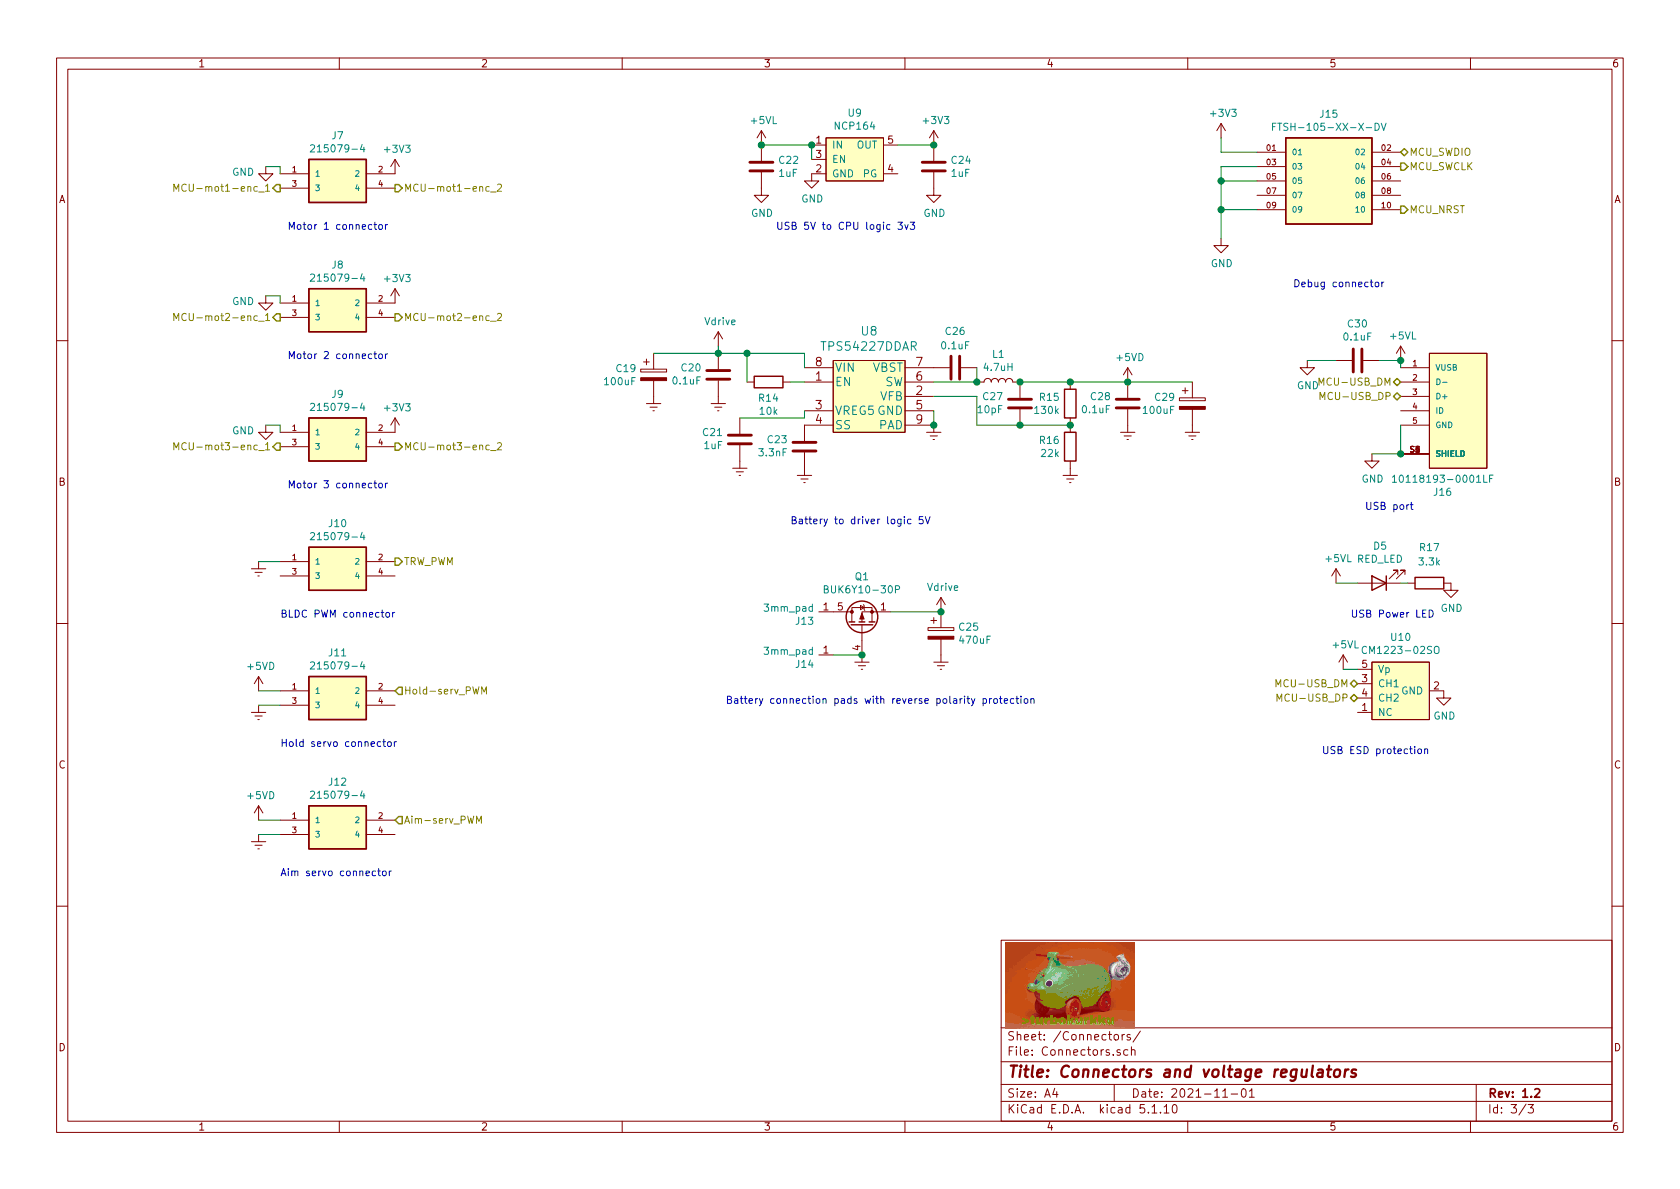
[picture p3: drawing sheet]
EESchema Schematic File Version 4
EELAYER 30 0
EELAYER END
$Descr A4 11693 8268
encoding utf-8
Sheet 3 3
Title "Connectors and voltage regulators"
Date "2021-11-01"
Rev "1.2"
Comp ""
Comment1 ""
Comment2 ""
Comment3 ""
Comment4 ""
$EndDescr
$Comp
L FTSH-105-XX-X-DV:FTSH-105-XX-X-DV J?
U 1 1
P 9250 1250
AR Path="/613FDA12/617B8592" Ref="J?"  Part="1" 
AR Path="/617B7795/617B8592" Ref="J15"  Part="1" 
F 0 "J15" H 9250 1717 50  0000 C CNN
F 1 "FTSH-105-XX-X-DV" H 9250 1626 50  0000 C CNN
F 2 "Electronics:SAMTEC_FTSH-105-XX-X-DV" H 9250 1250 50  0001 L BNN
F 3 "" H 9250 1250 50  0001 L BNN
F 4 "H" H 9250 1250 50  0001 L BNN "PARTREV"
F 5 "Manufacturer Recommendation" H 9250 1250 50  0001 L BNN "STANDARD"
F 6 "Samtec" H 9250 1250 50  0001 L BNN "MANUFACTURER"
	1    9250 1250
	1    0    0    -1  
$EndComp
Wire Wire Line
	8500 1150 8500 1250
Wire Wire Line
	8500 1150 8750 1150
Wire Wire Line
	8750 1450 8500 1450
Connection ~ 8500 1450
Wire Wire Line
	8500 1450 8500 1650
Wire Wire Line
	8750 1250 8500 1250
Connection ~ 8500 1250
Wire Wire Line
	8500 1250 8500 1450
Wire Wire Line
	8750 1050 8500 1050
Wire Wire Line
	8500 1050 8500 950 
$Comp
L power:+3V3 #PWR?
U 1 1
P 8500 950
AR Path="/613FDA12/617B85A5" Ref="#PWR?"  Part="1" 
AR Path="/617B7795/617B85A5" Ref="#PWR0159"  Part="1" 
F 0 "#PWR0159" H 8500 800 50  0001 C CNN
F 1 "+3V3" H 8515 1123 50  0000 C CNN
F 2 "" H 8500 950 50  0001 C CNN
F 3 "" H 8500 950 50  0001 C CNN
	1    8500 950 
	1    0    0    -1  
$EndComp
$Comp
L power:GND #PWR?
U 1 1
P 8500 1650
AR Path="/613FDA12/617B85AB" Ref="#PWR?"  Part="1" 
AR Path="/617B7795/617B85AB" Ref="#PWR0160"  Part="1" 
F 0 "#PWR0160" H 8500 1400 50  0001 C CNN
F 1 "GND" H 8505 1477 50  0000 C CNN
F 2 "" H 8500 1650 50  0001 C CNN
F 3 "" H 8500 1650 50  0001 C CNN
	1    8500 1650
	1    0    0    -1  
$EndComp
NoConn ~ 0    -250
Text Notes 9000 2000 0    50   ~ 0
Debug connector
$Comp
L 215079-4:215079-4 J10
U 1 1
P 2350 3900
F 0 "J10" H 2350 4167 50  0000 C CNN
F 1 "215079-4" H 2350 4076 50  0000 C CNN
F 2 "Electronics:TE_215079-4" H 2350 3900 50  0001 L BNN
F 3 "" H 2350 3900 50  0001 L BNN
F 4 "Compliant" H 2350 3900 50  0001 L BNN "EU_RoHS_Compliance"
F 5 "215079-4" H 2350 3900 50  0001 L BNN "Comment"
	1    2350 3900
	1    0    0    -1  
$EndComp
$Comp
L 215079-4:215079-4 J8
U 1 1
P 2350 2100
F 0 "J8" H 2350 2367 50  0000 C CNN
F 1 "215079-4" H 2350 2276 50  0000 C CNN
F 2 "Electronics:TE_215079-4" H 2350 2100 50  0001 L BNN
F 3 "" H 2350 2100 50  0001 L BNN
F 4 "Compliant" H 2350 2100 50  0001 L BNN "EU_RoHS_Compliance"
F 5 "215079-4" H 2350 2100 50  0001 L BNN "Comment"
	1    2350 2100
	1    0    0    -1  
$EndComp
Text Notes 1950 4300 0    50   ~ 0
BLDC PWM connector
Text HLabel 2750 3900 2    50   Output ~ 0
TRW_PWM
Wire Wire Line
	1800 3900 1950 3900
$Comp
L power:Earth #PWR0150
U 1 1
P 1800 3900
F 0 "#PWR0150" H 1800 3650 50  0001 C CNN
F 1 "Earth" H 1800 3750 50  0001 C CNN
F 2 "" H 1800 3900 50  0001 C CNN
F 3 "~" H 1800 3900 50  0001 C CNN
	1    1800 3900
	1    0    0    -1  
$EndComp
Text HLabel 1950 2200 0    50   Output ~ 0
MCU-mot2-enc_1
Text HLabel 2750 2200 2    50   Output ~ 0
MCU-mot2-enc_2
$Comp
L power:+3V3 #PWR0151
U 1 1
P 2750 2100
F 0 "#PWR0151" H 2750 1950 50  0001 C CNN
F 1 "+3V3" H 2765 2273 50  0000 C CNN
F 2 "" H 2750 2100 50  0001 C CNN
F 3 "" H 2750 2100 50  0001 C CNN
	1    2750 2100
	1    0    0    -1  
$EndComp
$Comp
L 215079-4:215079-4 J7
U 1 1
P 2350 1200
F 0 "J7" H 2350 1467 50  0000 C CNN
F 1 "215079-4" H 2350 1376 50  0000 C CNN
F 2 "Electronics:TE_215079-4" H 2350 1200 50  0001 L BNN
F 3 "" H 2350 1200 50  0001 L BNN
F 4 "Compliant" H 2350 1200 50  0001 L BNN "EU_RoHS_Compliance"
F 5 "215079-4" H 2350 1200 50  0001 L BNN "Comment"
	1    2350 1200
	1    0    0    -1  
$EndComp
Text Notes 2000 1600 0    50   ~ 0
Motor 1 connector
Text HLabel 1950 1300 0    50   Output ~ 0
MCU-mot1-enc_1
Text HLabel 2750 1300 2    50   Output ~ 0
MCU-mot1-enc_2
$Comp
L power:GND #PWR0152
U 1 1
P 1850 1150
F 0 "#PWR0152" H 1850 900 50  0001 C CNN
F 1 "GND" H 1772 1113 50  0000 R CNN
F 2 "" H 1850 1150 50  0001 C CNN
F 3 "" H 1850 1150 50  0001 C CNN
	1    1850 1150
	1    0    0    -1  
$EndComp
$Comp
L power:+3V3 #PWR0153
U 1 1
P 2750 1200
F 0 "#PWR0153" H 2750 1050 50  0001 C CNN
F 1 "+3V3" H 2765 1373 50  0000 C CNN
F 2 "" H 2750 1200 50  0001 C CNN
F 3 "" H 2750 1200 50  0001 C CNN
	1    2750 1200
	1    0    0    -1  
$EndComp
$Comp
L 215079-4:215079-4 J9
U 1 1
P 2350 3000
F 0 "J9" H 2350 3267 50  0000 C CNN
F 1 "215079-4" H 2350 3176 50  0000 C CNN
F 2 "Electronics:TE_215079-4" H 2350 3000 50  0001 L BNN
F 3 "" H 2350 3000 50  0001 L BNN
F 4 "Compliant" H 2350 3000 50  0001 L BNN "EU_RoHS_Compliance"
F 5 "215079-4" H 2350 3000 50  0001 L BNN "Comment"
	1    2350 3000
	1    0    0    -1  
$EndComp
Text Notes 2000 3400 0    50   ~ 0
Motor 3 connector
Text HLabel 1950 3100 0    50   Output ~ 0
MCU-mot3-enc_1
Text HLabel 2750 3100 2    50   Output ~ 0
MCU-mot3-enc_2
$Comp
L power:GND #PWR0154
U 1 1
P 1850 2950
F 0 "#PWR0154" H 1850 2700 50  0001 C CNN
F 1 "GND" H 1772 2913 50  0000 R CNN
F 2 "" H 1850 2950 50  0001 C CNN
F 3 "" H 1850 2950 50  0001 C CNN
	1    1850 2950
	1    0    0    -1  
$EndComp
$Comp
L power:+3V3 #PWR0155
U 1 1
P 2750 3000
F 0 "#PWR0155" H 2750 2850 50  0001 C CNN
F 1 "+3V3" H 2765 3173 50  0000 C CNN
F 2 "" H 2750 3000 50  0001 C CNN
F 3 "" H 2750 3000 50  0001 C CNN
	1    2750 3000
	1    0    0    -1  
$EndComp
Text Notes 2000 2500 0    50   ~ 0
Motor 2 connector
Text HLabel 9750 1050 2    50   BiDi ~ 0
MCU_SWDIO
Text HLabel 9750 1150 2    50   Output ~ 0
MCU_SWCLK
Text HLabel 9750 1450 2    50   Output ~ 0
MCU_NRST
$Comp
L power:GND #PWR?
U 1 1
P 9550 3150
AR Path="/615F51F3/61AA5737" Ref="#PWR?"  Part="1" 
AR Path="/617B7795/61AA5737" Ref="#PWR0156"  Part="1" 
F 0 "#PWR0156" H 9550 2900 50  0001 C CNN
F 1 "GND" H 9555 2977 50  0000 C CNN
F 2 "" H 9550 3150 50  0001 C CNN
F 3 "" H 9550 3150 50  0001 C CNN
	1    9550 3150
	1    0    0    -1  
$EndComp
$Comp
L power:+5VL #PWR?
U 1 1
P 9750 2500
AR Path="/615F51F3/61AA573D" Ref="#PWR?"  Part="1" 
AR Path="/617B7795/61AA573D" Ref="#PWR0157"  Part="1" 
F 0 "#PWR0157" H 9750 2350 50  0001 C CNN
F 1 "+5VL" H 9765 2673 50  0000 C CNN
F 2 "" H 9750 2500 50  0001 C CNN
F 3 "" H 9750 2500 50  0001 C CNN
	1    9750 2500
	1    0    0    -1  
$EndComp
$Comp
L 10118193-0001LF:10118193-0001LF J?
U 1 1
P 10150 2850
AR Path="/615F51F3/61AA5749" Ref="J?"  Part="1" 
AR Path="/617B7795/61AA5749" Ref="J16"  Part="1" 
F 0 "J16" H 10042 2285 50  0000 C CNN
F 1 "10118193-0001LF" H 10042 2376 50  0000 C CNN
F 2 "Electronics:FCI_10118193-0001LF" H 10150 2850 50  0001 L BNN
F 3 "" H 10150 2850 50  0001 L BNN
F 4 "Single Port 5 Contact Shielded SMT MICRO USB B-Type Receptacle" H 10150 2850 50  0001 L BNN "DESCRIPTION"
F 5 "10118193-0001LF" H 10150 2850 50  0001 L BNN "MP"
F 6 "Amphenol FCI" H 10150 2850 50  0001 L BNN "MF"
F 7 "None" H 10150 2850 50  0001 L BNN "PRICE"
F 8 "Unavailable" H 10150 2850 50  0001 L BNN "AVAILABILITY"
F 9 "None" H 10150 2850 50  0001 L BNN "PACKAGE"
	1    10150 2850
	1    0    0    -1  
$EndComp
Wire Wire Line
	9550 3150 9750 3150
Wire Wire Line
	9750 2950 9750 3150
Connection ~ 9750 3150
$Comp
L Electronics:3mm_pad J?
U 1 1
P 5800 4450
AR Path="/615F51F3/61AA5752" Ref="J?"  Part="1" 
AR Path="/617B7795/61AA5752" Ref="J14"  Part="1" 
F 0 "J14" H 5929 4618 50  0000 L CNN
F 1 "3mm_pad" H 5929 4527 50  0000 L CNN
F 2 "Electronics:3mm_pad" H 6100 4500 50  0001 C CNN
F 3 "" H 6100 4500 50  0001 C CNN
	1    5800 4450
	-1   0    0    1   
$EndComp
$Comp
L Electronics:3mm_pad J?
U 1 1
P 5800 4150
AR Path="/615F51F3/61AA5758" Ref="J?"  Part="1" 
AR Path="/617B7795/61AA5758" Ref="J13"  Part="1" 
F 0 "J13" H 5929 4318 50  0000 L CNN
F 1 "3mm_pad" H 5929 4227 50  0000 L CNN
F 2 "Electronics:3mm_pad" H 6100 4200 50  0001 C CNN
F 3 "" H 6100 4200 50  0001 C CNN
	1    5800 4150
	-1   0    0    1   
$EndComp
$Comp
L power:Vdrive #PWR?
U 1 1
P 6550 4250
AR Path="/615F51F3/61AA5764" Ref="#PWR?"  Part="1" 
AR Path="/617B7795/61AA5764" Ref="#PWR0158"  Part="1" 
F 0 "#PWR0158" H 6350 4100 50  0001 C CNN
F 1 "Vdrive" H 6565 4423 50  0000 C CNN
F 2 "" H 6550 4250 50  0001 C CNN
F 3 "" H 6550 4250 50  0001 C CNN
	1    6550 4250
	1    0    0    -1  
$EndComp
Text Notes 5050 4900 0    50   ~ 0
Battery connection pads with reverse polarity protection
Text Notes 9500 3550 0    50   ~ 0
USB port
$Comp
L power:Earth #PWR?
U 1 1
P 6000 4550
AR Path="/615F51F3/61AA576C" Ref="#PWR?"  Part="1" 
AR Path="/617B7795/61AA576C" Ref="#PWR0161"  Part="1" 
F 0 "#PWR0161" H 6000 4300 50  0001 C CNN
F 1 "Earth" H 6000 4400 50  0001 C CNN
F 2 "" H 6000 4550 50  0001 C CNN
F 3 "~" H 6000 4550 50  0001 C CNN
	1    6000 4550
	1    0    0    -1  
$EndComp
$Comp
L power:GND #PWR?
U 1 1
P 6500 1300
AR Path="/615F51F3/61AB1FD7" Ref="#PWR?"  Part="1" 
AR Path="/617B7795/61AB1FD7" Ref="#PWR0162"  Part="1" 
F 0 "#PWR0162" H 6500 1050 50  0001 C CNN
F 1 "GND" H 6505 1127 50  0000 C CNN
F 2 "" H 6500 1300 50  0001 C CNN
F 3 "" H 6500 1300 50  0001 C CNN
	1    6500 1300
	1    0    0    -1  
$EndComp
$Comp
L power:+3V3 #PWR?
U 1 1
P 6500 1000
AR Path="/615F51F3/61AB1FE3" Ref="#PWR?"  Part="1" 
AR Path="/617B7795/61AB1FE3" Ref="#PWR0163"  Part="1" 
F 0 "#PWR0163" H 6500 850 50  0001 C CNN
F 1 "+3V3" H 6515 1173 50  0000 C CNN
F 2 "" H 6500 1000 50  0001 C CNN
F 3 "" H 6500 1000 50  0001 C CNN
	1    6500 1000
	1    0    0    -1  
$EndComp
$Comp
L power:GND #PWR?
U 1 1
P 5300 1300
AR Path="/615F51F3/61AB1FE9" Ref="#PWR?"  Part="1" 
AR Path="/617B7795/61AB1FE9" Ref="#PWR0164"  Part="1" 
F 0 "#PWR0164" H 5300 1050 50  0001 C CNN
F 1 "GND" H 5305 1127 50  0000 C CNN
F 2 "" H 5300 1300 50  0001 C CNN
F 3 "" H 5300 1300 50  0001 C CNN
	1    5300 1300
	1    0    0    -1  
$EndComp
$Comp
L Device:C C?
U 1 1
P 5300 1150
AR Path="/615F51F3/61AB1FEF" Ref="C?"  Part="1" 
AR Path="/617B7795/61AB1FEF" Ref="C22"  Part="1" 
F 0 "C22" H 5415 1196 50  0000 L CNN
F 1 "1uF" H 5415 1105 50  0000 L CNN
F 2 "Capacitor_SMD:C_0603_1608Metric_Pad1.08x0.95mm_HandSolder" H 5338 1000 50  0001 C CNN
F 3 "~" H 5300 1150 50  0001 C CNN
	1    5300 1150
	1    0    0    -1  
$EndComp
Text Notes 5400 1600 0    50   ~ 0
USB 5V to CPU logic 3v3
Text Notes 5500 3650 0    50   ~ 0
Battery to driver logic 5V
$Comp
L Device:L L?
U 1 1
P 6950 2650
AR Path="/615F51F3/61AB2009" Ref="L?"  Part="1" 
AR Path="/617B7795/61AB2009" Ref="L1"  Part="1" 
F 0 "L1" V 7140 2650 50  0000 C CNN
F 1 "4.7uH" V 7049 2650 50  0000 C CNN
F 2 "Inductor_SMD:L_7.3x7.3_H4.5" H 6950 2650 50  0001 C CNN
F 3 "~" H 6950 2650 50  0001 C CNN
	1    6950 2650
	0    -1   -1   0   
$EndComp
$Comp
L Device:C C?
U 1 1
P 6650 2550
AR Path="/615F51F3/61AB202F" Ref="C?"  Part="1" 
AR Path="/617B7795/61AB202F" Ref="C26"  Part="1" 
F 0 "C26" V 6900 2550 50  0000 C CNN
F 1 "0.1uF" V 6800 2550 50  0000 C CNN
F 2 "Capacitor_SMD:C_0603_1608Metric_Pad1.08x0.95mm_HandSolder" H 6688 2400 50  0001 C CNN
F 3 "~" H 6650 2550 50  0001 C CNN
	1    6650 2550
	0    -1   -1   0   
$EndComp
$Comp
L power:+5VD #PWR?
U 1 1
P 7850 2650
AR Path="/615F51F3/61AB2062" Ref="#PWR?"  Part="1" 
AR Path="/617B7795/61AB2062" Ref="#PWR0165"  Part="1" 
F 0 "#PWR0165" H 7850 2500 50  0001 C CNN
F 1 "+5VD" H 7865 2823 50  0000 C CNN
F 2 "" H 7850 2650 50  0001 C CNN
F 3 "" H 7850 2650 50  0001 C CNN
	1    7850 2650
	1    0    0    -1  
$EndComp
$Comp
L power:+5VL #PWR?
U 1 1
P 5300 1000
AR Path="/615F51F3/61AB2075" Ref="#PWR?"  Part="1" 
AR Path="/617B7795/61AB2075" Ref="#PWR0166"  Part="1" 
F 0 "#PWR0166" H 5300 850 50  0001 C CNN
F 1 "+5VL" H 5315 1173 50  0000 C CNN
F 2 "" H 5300 1000 50  0001 C CNN
F 3 "" H 5300 1000 50  0001 C CNN
	1    5300 1000
	1    0    0    -1  
$EndComp
Text HLabel 9750 2750 0    50   BiDi ~ 0
MCU-USB_DP
Text HLabel 9750 2650 0    50   BiDi ~ 0
MCU-USB_DM
$Comp
L Device:C C?
U 1 1
P 9450 2500
AR Path="/615F51F3/61BA92F5" Ref="C?"  Part="1" 
AR Path="/617B7795/61BA92F5" Ref="C30"  Part="1" 
F 0 "C30" V 9702 2500 50  0000 C CNN
F 1 "0.1uF" V 9611 2500 50  0000 C CNN
F 2 "Capacitor_SMD:C_0603_1608Metric_Pad1.08x0.95mm_HandSolder" H 9488 2350 50  0001 C CNN
F 3 "~" H 9450 2500 50  0001 C CNN
	1    9450 2500
	0    -1   -1   0   
$EndComp
Wire Wire Line
	9600 2500 9750 2500
Wire Wire Line
	9750 2500 9750 2550
Connection ~ 9750 2500
$Comp
L power:GND #PWR?
U 1 1
P 9100 2500
AR Path="/615F51F3/61BAC95E" Ref="#PWR?"  Part="1" 
AR Path="/617B7795/61BAC95E" Ref="#PWR0167"  Part="1" 
F 0 "#PWR0167" H 9100 2250 50  0001 C CNN
F 1 "GND" H 9105 2327 50  0000 C CNN
F 2 "" H 9100 2500 50  0001 C CNN
F 3 "" H 9100 2500 50  0001 C CNN
	1    9100 2500
	1    0    0    -1  
$EndComp
Wire Wire Line
	9100 2500 9300 2500
$Comp
L Device:LED D?
U 1 1
P 9600 4050
AR Path="/61BC5814" Ref="D?"  Part="1" 
AR Path="/617B7795/61BC5814" Ref="D5"  Part="1" 
F 0 "D5" H 9593 3795 50  0000 C CNN
F 1 "RED_LED" H 9593 3886 50  0000 C CNN
F 2 "Diode_SMD:D_0603_1608Metric_Pad1.05x0.95mm_HandSolder" H 9600 4050 50  0001 C CNN
F 3 "~" H 9600 4050 50  0001 C CNN
	1    9600 4050
	-1   0    0    1   
$EndComp
$Comp
L Device:R R?
U 1 1
P 9950 4050
AR Path="/615F51F3/61BC9487" Ref="R?"  Part="1" 
AR Path="/617B7795/61BC9487" Ref="R17"  Part="1" 
F 0 "R17" V 9700 4050 50  0000 C CNN
F 1 "3.3k" V 9800 4050 50  0000 C CNN
F 2 "Resistor_SMD:R_0603_1608Metric_Pad0.98x0.95mm_HandSolder" V 9880 4050 50  0001 C CNN
F 3 "~" H 9950 4050 50  0001 C CNN
	1    9950 4050
	0    1    1    0   
$EndComp
Text Notes 9400 4300 0    50   ~ 0
USB Power LED
$Comp
L power:GND #PWR?
U 1 1
P 10100 4050
AR Path="/615F51F3/61BD2659" Ref="#PWR?"  Part="1" 
AR Path="/617B7795/61BD2659" Ref="#PWR0168"  Part="1" 
F 0 "#PWR0168" H 10100 3800 50  0001 C CNN
F 1 "GND" H 10105 3877 50  0000 C CNN
F 2 "" H 10100 4050 50  0001 C CNN
F 3 "" H 10100 4050 50  0001 C CNN
	1    10100 4050
	1    0    0    -1  
$EndComp
$Comp
L power:+5VL #PWR?
U 1 1
P 9300 4050
AR Path="/615F51F3/61BD3DA8" Ref="#PWR?"  Part="1" 
AR Path="/617B7795/61BD3DA8" Ref="#PWR0169"  Part="1" 
F 0 "#PWR0169" H 9300 3900 50  0001 C CNN
F 1 "+5VL" H 9315 4223 50  0000 C CNN
F 2 "" H 9300 4050 50  0001 C CNN
F 3 "" H 9300 4050 50  0001 C CNN
	1    9300 4050
	1    0    0    -1  
$EndComp
Wire Wire Line
	9300 4050 9450 4050
Wire Wire Line
	9750 4050 9800 4050
$Comp
L 215079-4:215079-4 J11
U 1 1
P 2350 4800
F 0 "J11" H 2350 5067 50  0000 C CNN
F 1 "215079-4" H 2350 4976 50  0000 C CNN
F 2 "Electronics:TE_215079-4" H 2350 4800 50  0001 L BNN
F 3 "" H 2350 4800 50  0001 L BNN
F 4 "Compliant" H 2350 4800 50  0001 L BNN "EU_RoHS_Compliance"
F 5 "215079-4" H 2350 4800 50  0001 L BNN "Comment"
	1    2350 4800
	1    0    0    -1  
$EndComp
Wire Wire Line
	1800 4900 1950 4900
$Comp
L power:Earth #PWR0170
U 1 1
P 1800 4900
F 0 "#PWR0170" H 1800 4650 50  0001 C CNN
F 1 "Earth" H 1800 4750 50  0001 C CNN
F 2 "" H 1800 4900 50  0001 C CNN
F 3 "~" H 1800 4900 50  0001 C CNN
	1    1800 4900
	1    0    0    -1  
$EndComp
$Comp
L 215079-4:215079-4 J12
U 1 1
P 2350 5700
F 0 "J12" H 2350 5967 50  0000 C CNN
F 1 "215079-4" H 2350 5876 50  0000 C CNN
F 2 "Electronics:TE_215079-4" H 2350 5700 50  0001 L BNN
F 3 "" H 2350 5700 50  0001 L BNN
F 4 "Compliant" H 2350 5700 50  0001 L BNN "EU_RoHS_Compliance"
F 5 "215079-4" H 2350 5700 50  0001 L BNN "Comment"
	1    2350 5700
	1    0    0    -1  
$EndComp
Text Notes 1950 6100 0    50   ~ 0
Aim servo connector
Wire Wire Line
	1800 5800 1950 5800
$Comp
L power:Earth #PWR0171
U 1 1
P 1800 5800
F 0 "#PWR0171" H 1800 5550 50  0001 C CNN
F 1 "Earth" H 1800 5650 50  0001 C CNN
F 2 "" H 1800 5800 50  0001 C CNN
F 3 "~" H 1800 5800 50  0001 C CNN
	1    1800 5800
	1    0    0    -1  
$EndComp
Text Notes 1950 5200 0    50   ~ 0
Hold servo connector
Text HLabel 2750 4800 2    50   Input ~ 0
Hold-serv_PWM
Text HLabel 2750 5700 2    50   Input ~ 0
Aim-serv_PWM
$Comp
L power:+5VD #PWR?
U 1 1
P 1800 4800
AR Path="/615F51F3/61BE55A9" Ref="#PWR?"  Part="1" 
AR Path="/617B7795/61BE55A9" Ref="#PWR0172"  Part="1" 
F 0 "#PWR0172" H 1800 4650 50  0001 C CNN
F 1 "+5VD" H 1815 4973 50  0000 C CNN
F 2 "" H 1800 4800 50  0001 C CNN
F 3 "" H 1800 4800 50  0001 C CNN
	1    1800 4800
	1    0    0    -1  
$EndComp
$Comp
L power:+5VD #PWR?
U 1 1
P 1800 5700
AR Path="/615F51F3/61BE604D" Ref="#PWR?"  Part="1" 
AR Path="/617B7795/61BE604D" Ref="#PWR0173"  Part="1" 
F 0 "#PWR0173" H 1800 5550 50  0001 C CNN
F 1 "+5VD" H 1815 5873 50  0000 C CNN
F 2 "" H 1800 5700 50  0001 C CNN
F 3 "" H 1800 5700 50  0001 C CNN
	1    1800 5700
	1    0    0    -1  
$EndComp
Wire Wire Line
	1800 4800 1950 4800
Wire Wire Line
	1800 5700 1950 5700
$Comp
L Electronics:NCP164 U9
U 1 1
P 6100 1250
F 0 "U9" H 5950 1725 50  0000 C CNN
F 1 "NCP164" H 5950 1634 50  0000 C CNN
F 2 "Electronics:NCP164" H 6150 1200 50  0001 C CNN
F 3 "" H 6150 1200 50  0001 C CNN
	1    6100 1250
	1    0    0    -1  
$EndComp
$Comp
L Device:C C?
U 1 1
P 6500 1150
AR Path="/615F51F3/6174879A" Ref="C?"  Part="1" 
AR Path="/617B7795/6174879A" Ref="C24"  Part="1" 
F 0 "C24" H 6615 1196 50  0000 L CNN
F 1 "1uF" H 6615 1105 50  0000 L CNN
F 2 "Capacitor_SMD:C_0603_1608Metric_Pad1.08x0.95mm_HandSolder" H 6538 1000 50  0001 C CNN
F 3 "~" H 6500 1150 50  0001 C CNN
	1    6500 1150
	1    0    0    -1  
$EndComp
Connection ~ 5300 1000
Wire Wire Line
	5300 1000 5650 1000
Wire Wire Line
	5650 1100 5650 1000
Connection ~ 5650 1000
$Comp
L power:GND #PWR?
U 1 1
P 5650 1200
AR Path="/615F51F3/61752FDE" Ref="#PWR?"  Part="1" 
AR Path="/617B7795/61752FDE" Ref="#PWR0174"  Part="1" 
F 0 "#PWR0174" H 5650 950 50  0001 C CNN
F 1 "GND" H 5655 1027 50  0000 C CNN
F 2 "" H 5650 1200 50  0001 C CNN
F 3 "" H 5650 1200 50  0001 C CNN
	1    5650 1200
	1    0    0    -1  
$EndComp
Wire Wire Line
	6250 1000 6500 1000
Connection ~ 6500 1000
$Comp
L Transistor_FET:DMP3013SFV Q1
U 1 1
P 6000 4350
F 0 "Q1" V 6342 4350 50  0000 C CNN
F 1 "BUK6Y10-30P" V 6251 4350 50  0000 C CNN
F 2 "Package_TO_SOT_SMD:LFPAK56" H 6200 4275 50  0001 L CIN
F 3 "https://assets.nexperia.com/documents/data-sheet/BUK6Y10-30P.pdf" V 6000 4350 50  0001 L CNN
	1    6000 4350
	0    -1   -1   0   
$EndComp
$Comp
L Device:CP C?
U 1 1
P 6550 4400
AR Path="/615F51F3/61AA575E" Ref="C?"  Part="1" 
AR Path="/617B7795/61AA575E" Ref="C25"  Part="1" 
F 0 "C25" H 6668 4446 50  0000 L CNN
F 1 "470uF" H 6668 4355 50  0000 L CNN
F 2 "Capacitor_THT:CP_Radial_D10.0mm_P5.00mm" H 6588 4250 50  0001 C CNN
F 3 "~" H 6550 4400 50  0001 C CNN
	1    6550 4400
	1    0    0    -1  
$EndComp
Wire Wire Line
	1850 1150 1950 1150
Wire Wire Line
	1950 1150 1950 1200
$Comp
L power:GND #PWR0175
U 1 1
P 1850 2050
F 0 "#PWR0175" H 1850 1800 50  0001 C CNN
F 1 "GND" H 1772 2013 50  0000 R CNN
F 2 "" H 1850 2050 50  0001 C CNN
F 3 "" H 1850 2050 50  0001 C CNN
	1    1850 2050
	1    0    0    -1  
$EndComp
Wire Wire Line
	1850 2050 1950 2050
Wire Wire Line
	1950 2050 1950 2100
Wire Wire Line
	1850 2950 1950 2950
Wire Wire Line
	1950 2950 1950 3000
$Comp
L Electronics:CM1223-02SO U10
U 1 1
P 9700 5000
F 0 "U10" H 9750 5575 50  0000 C CNN
F 1 "CM1223-02SO" H 9750 5484 50  0000 C CNN
F 2 "Electronics:CM1223-02SO" H 9750 4950 50  0001 C CNN
F 3 "" H 9750 4950 50  0001 C CNN
	1    9700 5000
	1    0    0    -1  
$EndComp
Text HLabel 9450 4850 0    50   BiDi ~ 0
MCU-USB_DP
Text HLabel 9450 4750 0    50   BiDi ~ 0
MCU-USB_DM
$Comp
L power:+5VL #PWR?
U 1 1
P 9350 4650
AR Path="/615F51F3/617D79CC" Ref="#PWR?"  Part="1" 
AR Path="/617B7795/617D79CC" Ref="#PWR0176"  Part="1" 
F 0 "#PWR0176" H 9350 4500 50  0001 C CNN
F 1 "+5VL" H 9365 4823 50  0000 C CNN
F 2 "" H 9350 4650 50  0001 C CNN
F 3 "" H 9350 4650 50  0001 C CNN
	1    9350 4650
	1    0    0    -1  
$EndComp
$Comp
L power:GND #PWR?
U 1 1
P 10050 4800
AR Path="/615F51F3/617DD220" Ref="#PWR?"  Part="1" 
AR Path="/617B7795/617DD220" Ref="#PWR0177"  Part="1" 
F 0 "#PWR0177" H 10050 4550 50  0001 C CNN
F 1 "GND" H 10055 4627 50  0000 C CNN
F 2 "" H 10050 4800 50  0001 C CNN
F 3 "" H 10050 4800 50  0001 C CNN
	1    10050 4800
	1    0    0    -1  
$EndComp
Wire Wire Line
	9350 4650 9450 4650
Text Notes 9200 5250 0    50   ~ 0
USB ESD protection
$Comp
L Device:CP C?
U 1 1
P 4550 2600
AR Path="/615F51F3/617815E1" Ref="C?"  Part="1" 
AR Path="/617B7795/617815E1" Ref="C19"  Part="1" 
F 0 "C19" H 4433 2646 50  0000 R CNN
F 1 "100uF" H 4433 2555 50  0000 R CNN
F 2 "Capacitor_SMD:CP_Elec_8x10" H 4588 2450 50  0001 C CNN
F 3 "~" H 4550 2600 50  0001 C CNN
	1    4550 2600
	1    0    0    -1  
$EndComp
$Comp
L Device:C C?
U 1 1
P 5000 2600
AR Path="/615F51F3/61782427" Ref="C?"  Part="1" 
AR Path="/617B7795/61782427" Ref="C20"  Part="1" 
F 0 "C20" H 5114 2554 50  0000 L CNN
F 1 "0.1uF" H 5114 2645 50  0000 L CNN
F 2 "Capacitor_SMD:C_0603_1608Metric_Pad1.08x0.95mm_HandSolder" H 5038 2450 50  0001 C CNN
F 3 "~" H 5000 2600 50  0001 C CNN
	1    5000 2600
	-1   0    0    1   
$EndComp
$Comp
L Device:C C?
U 1 1
P 7100 2800
AR Path="/615F51F3/617E3342" Ref="C?"  Part="1" 
AR Path="/617B7795/617E3342" Ref="C27"  Part="1" 
F 0 "C27" H 7214 2754 50  0000 L CNN
F 1 "10pF" H 7214 2845 50  0000 L CNN
F 2 "Capacitor_SMD:C_0603_1608Metric_Pad1.08x0.95mm_HandSolder" H 7138 2650 50  0001 C CNN
F 3 "~" H 7100 2800 50  0001 C CNN
	1    7100 2800
	-1   0    0    1   
$EndComp
$Comp
L Device:R R?
U 1 1
P 7450 2800
AR Path="/615F51F3/6181C72A" Ref="R?"  Part="1" 
AR Path="/617B7795/6181C72A" Ref="R15"  Part="1" 
F 0 "R15" H 7380 2846 50  0000 R CNN
F 1 "130k" H 7380 2755 50  0000 R CNN
F 2 "Resistor_SMD:R_0603_1608Metric_Pad0.98x0.95mm_HandSolder" V 7380 2800 50  0001 C CNN
F 3 "~" H 7450 2800 50  0001 C CNN
	1    7450 2800
	1    0    0    -1  
$EndComp
$Comp
L power:Earth #PWR0178
U 1 1
P 6500 2950
F 0 "#PWR0178" H 6500 2700 50  0001 C CNN
F 1 "Earth" H 6500 2800 50  0001 C CNN
F 2 "" H 6500 2950 50  0001 C CNN
F 3 "~" H 6500 2950 50  0001 C CNN
	1    6500 2950
	1    0    0    -1  
$EndComp
Wire Wire Line
	5800 4550 6000 4550
Connection ~ 6000 4550
Wire Wire Line
	6200 4250 6550 4250
Connection ~ 6550 4250
$Comp
L power:Earth #PWR?
U 1 1
P 6550 4550
AR Path="/615F51F3/61794771" Ref="#PWR?"  Part="1" 
AR Path="/617B7795/61794771" Ref="#PWR0179"  Part="1" 
F 0 "#PWR0179" H 6550 4300 50  0001 C CNN
F 1 "Earth" H 6550 4400 50  0001 C CNN
F 2 "" H 6550 4550 50  0001 C CNN
F 3 "~" H 6550 4550 50  0001 C CNN
	1    6550 4550
	1    0    0    -1  
$EndComp
$Comp
L TPS54227DDAR:TPS54227DDAR U8
U 1 1
P 6050 3150
F 0 "U8" H 6050 4007 60  0000 C CNN
F 1 "TPS54227DDAR" H 6050 3901 60  0000 C CNN
F 2 "Electronics:TPS54227DDAR" H 6050 3090 60  0001 C CNN
F 3 "" H 6050 3150 60  0000 C CNN
	1    6050 3150
	1    0    0    -1  
$EndComp
Wire Wire Line
	6500 2850 6500 2950
Connection ~ 6500 2950
Wire Wire Line
	6500 2650 6800 2650
Wire Wire Line
	6800 2550 6800 2650
Connection ~ 6800 2650
$Comp
L Device:CP C?
U 1 1
P 8300 2800
AR Path="/615F51F3/617CBB79" Ref="C?"  Part="1" 
AR Path="/617B7795/617CBB79" Ref="C29"  Part="1" 
F 0 "C29" H 8183 2846 50  0000 R CNN
F 1 "100uF" H 8183 2755 50  0000 R CNN
F 2 "Capacitor_SMD:CP_Elec_8x10" H 8338 2650 50  0001 C CNN
F 3 "~" H 8300 2800 50  0001 C CNN
	1    8300 2800
	1    0    0    -1  
$EndComp
$Comp
L Device:C C?
U 1 1
P 7850 2800
AR Path="/615F51F3/617CBB7F" Ref="C?"  Part="1" 
AR Path="/617B7795/617CBB7F" Ref="C28"  Part="1" 
F 0 "C28" H 7964 2754 50  0000 L CNN
F 1 "0.1uF" H 7964 2845 50  0000 L CNN
F 2 "Capacitor_SMD:C_0603_1608Metric_Pad1.08x0.95mm_HandSolder" H 7888 2650 50  0001 C CNN
F 3 "~" H 7850 2800 50  0001 C CNN
	1    7850 2800
	-1   0    0    1   
$EndComp
Wire Wire Line
	6500 2750 6800 2750
Wire Wire Line
	6800 2750 6800 2950
Wire Wire Line
	6800 2950 7100 2950
Wire Wire Line
	7100 2650 7450 2650
Connection ~ 7100 2650
Connection ~ 7450 2650
$Comp
L power:Earth #PWR0180
U 1 1
P 7850 2950
F 0 "#PWR0180" H 7850 2700 50  0001 C CNN
F 1 "Earth" H 7850 2800 50  0001 C CNN
F 2 "" H 7850 2950 50  0001 C CNN
F 3 "~" H 7850 2950 50  0001 C CNN
	1    7850 2950
	1    0    0    -1  
$EndComp
$Comp
L power:Earth #PWR0181
U 1 1
P 8300 2950
F 0 "#PWR0181" H 8300 2700 50  0001 C CNN
F 1 "Earth" H 8300 2800 50  0001 C CNN
F 2 "" H 8300 2950 50  0001 C CNN
F 3 "~" H 8300 2950 50  0001 C CNN
	1    8300 2950
	1    0    0    -1  
$EndComp
$Comp
L Device:R R?
U 1 1
P 7450 3100
AR Path="/615F51F3/617E0BE3" Ref="R?"  Part="1" 
AR Path="/617B7795/617E0BE3" Ref="R16"  Part="1" 
F 0 "R16" H 7380 3146 50  0000 R CNN
F 1 "22k" H 7380 3055 50  0000 R CNN
F 2 "Resistor_SMD:R_0603_1608Metric_Pad0.98x0.95mm_HandSolder" V 7380 3100 50  0001 C CNN
F 3 "~" H 7450 3100 50  0001 C CNN
	1    7450 3100
	1    0    0    -1  
$EndComp
Wire Wire Line
	7100 2950 7450 2950
Connection ~ 7100 2950
Connection ~ 7450 2950
$Comp
L power:Earth #PWR0182
U 1 1
P 7450 3250
F 0 "#PWR0182" H 7450 3000 50  0001 C CNN
F 1 "Earth" H 7450 3100 50  0001 C CNN
F 2 "" H 7450 3250 50  0001 C CNN
F 3 "~" H 7450 3250 50  0001 C CNN
	1    7450 3250
	1    0    0    -1  
$EndComp
$Comp
L Device:R R?
U 1 1
P 5350 2650
AR Path="/615F51F3/617E9581" Ref="R?"  Part="1" 
AR Path="/617B7795/617E9581" Ref="R14"  Part="1" 
F 0 "R14" V 5235 2650 50  0000 C CNN
F 1 "10k" V 5144 2650 50  0000 C CNN
F 2 "Resistor_SMD:R_0603_1608Metric_Pad0.98x0.95mm_HandSolder" V 5280 2650 50  0001 C CNN
F 3 "~" H 5350 2650 50  0001 C CNN
	1    5350 2650
	0    -1   -1   0   
$EndComp
Wire Wire Line
	7450 2650 7850 2650
Connection ~ 7850 2650
Wire Wire Line
	7850 2650 8300 2650
Wire Wire Line
	4550 2450 5000 2450
Wire Wire Line
	5200 2450 5200 2650
Connection ~ 5000 2450
Wire Wire Line
	5500 2650 5600 2650
Wire Wire Line
	5200 2450 5600 2450
Wire Wire Line
	5600 2450 5600 2550
Connection ~ 5200 2450
$Comp
L power:Vdrive #PWR?
U 1 1
P 5000 2400
AR Path="/615F51F3/618085F2" Ref="#PWR?"  Part="1" 
AR Path="/617B7795/618085F2" Ref="#PWR0183"  Part="1" 
F 0 "#PWR0183" H 4800 2250 50  0001 C CNN
F 1 "Vdrive" H 5015 2573 50  0000 C CNN
F 2 "" H 5000 2400 50  0001 C CNN
F 3 "" H 5000 2400 50  0001 C CNN
	1    5000 2400
	1    0    0    -1  
$EndComp
Wire Wire Line
	5000 2450 5000 2400
$Comp
L Device:C C?
U 1 1
P 5150 3050
AR Path="/615F51F3/6181D301" Ref="C?"  Part="1" 
AR Path="/617B7795/6181D301" Ref="C21"  Part="1" 
F 0 "C21" H 5264 3004 50  0000 L CNN
F 1 "1uF" H 5264 3095 50  0000 L CNN
F 2 "Capacitor_SMD:C_0603_1608Metric_Pad1.08x0.95mm_HandSolder" H 5188 2900 50  0001 C CNN
F 3 "~" H 5150 3050 50  0001 C CNN
	1    5150 3050
	-1   0    0    1   
$EndComp
$Comp
L Device:C C?
U 1 1
P 5600 3100
AR Path="/615F51F3/6181F3E0" Ref="C?"  Part="1" 
AR Path="/617B7795/6181F3E0" Ref="C23"  Part="1" 
F 0 "C23" H 5714 3054 50  0000 L CNN
F 1 "3.3nF" H 5714 3145 50  0000 L CNN
F 2 "Capacitor_SMD:C_0603_1608Metric_Pad1.08x0.95mm_HandSolder" H 5638 2950 50  0001 C CNN
F 3 "~" H 5600 3100 50  0001 C CNN
	1    5600 3100
	-1   0    0    1   
$EndComp
Wire Wire Line
	5600 2900 5600 2850
Wire Wire Line
	5150 2900 5600 2900
$Comp
L power:Earth #PWR0184
U 1 1
P 5600 3250
F 0 "#PWR0184" H 5600 3000 50  0001 C CNN
F 1 "Earth" H 5600 3100 50  0001 C CNN
F 2 "" H 5600 3250 50  0001 C CNN
F 3 "~" H 5600 3250 50  0001 C CNN
	1    5600 3250
	1    0    0    -1  
$EndComp
$Comp
L power:Earth #PWR0185
U 1 1
P 5150 3200
F 0 "#PWR0185" H 5150 2950 50  0001 C CNN
F 1 "Earth" H 5150 3050 50  0001 C CNN
F 2 "" H 5150 3200 50  0001 C CNN
F 3 "~" H 5150 3200 50  0001 C CNN
	1    5150 3200
	1    0    0    -1  
$EndComp
$Comp
L power:Earth #PWR0186
U 1 1
P 5000 2750
F 0 "#PWR0186" H 5000 2500 50  0001 C CNN
F 1 "Earth" H 5000 2600 50  0001 C CNN
F 2 "" H 5000 2750 50  0001 C CNN
F 3 "~" H 5000 2750 50  0001 C CNN
	1    5000 2750
	1    0    0    -1  
$EndComp
$Comp
L power:Earth #PWR0187
U 1 1
P 4550 2750
F 0 "#PWR0187" H 4550 2500 50  0001 C CNN
F 1 "Earth" H 4550 2600 50  0001 C CNN
F 2 "" H 4550 2750 50  0001 C CNN
F 3 "~" H 4550 2750 50  0001 C CNN
	1    4550 2750
	1    0    0    -1  
$EndComp
Wire Wire Line
	5000 2450 5200 2450
$EndSCHEMATC
